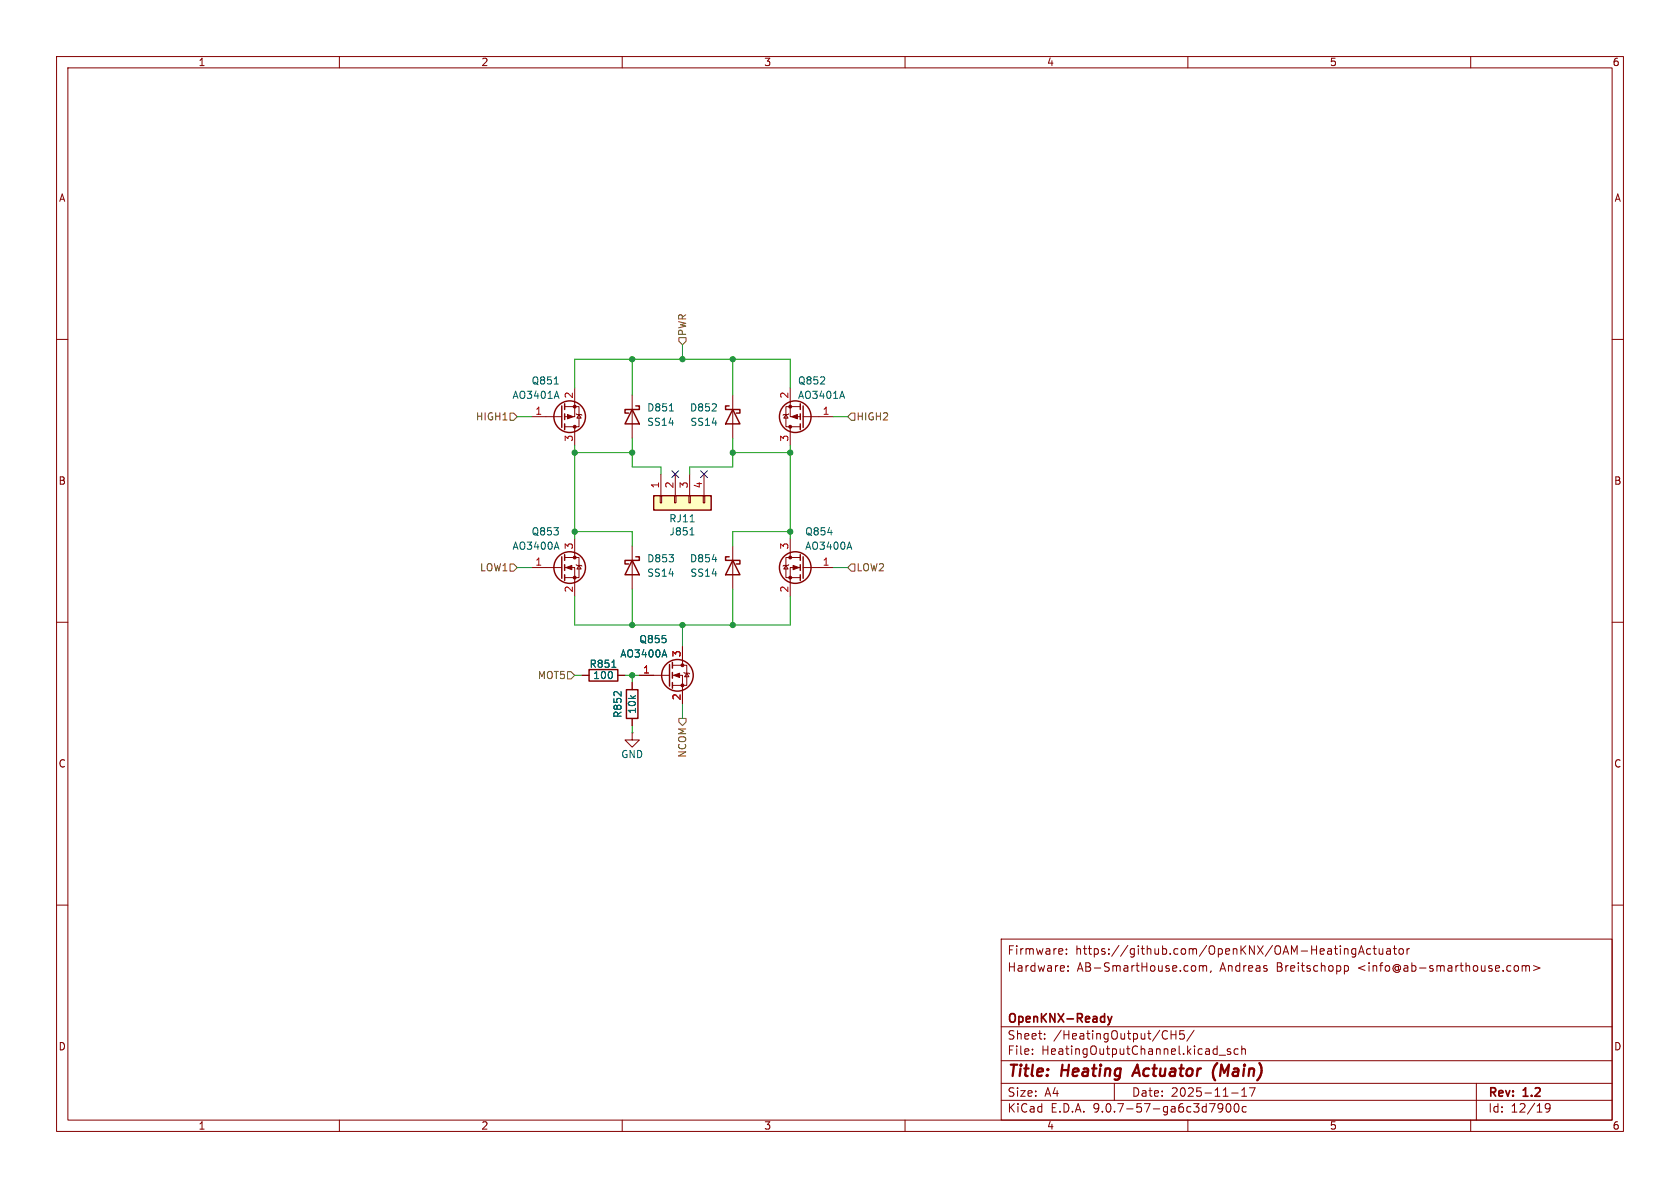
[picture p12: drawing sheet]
<svg xmlns="http://www.w3.org/2000/svg" width="297mm" height="210mm" viewBox="0 0 297 210" stroke-linecap="round" stroke-linejoin="round" font-family="sans-serif">
<g fill="none" stroke="#840000" stroke-width=".18">
<path d="M10 10h277v190h-277zM12 12h273v186h-273zM60 10v2M110 10v2M160 10v2M210 10v2M260 10v2M10 60h2M111.8 69.9v7.6M129.5 69.9v7.6M138.9 73.3l.4 .6h-.7zM139.4 73.2l-.1 .1h-.7l-.2 .1"/>
<path d="M139.7 68.6v5.1h1.8M139.7 75.4v3.3M141.5 71.9h-2.6v3.5h2.6M142 73.7h5.3M285 60h2M111.8 96.5v7.6M129.5 96.5v7.6M138.9 99.9l.4 .7h-.7zM139.4 99.8l-.1 .1h-.7l-.2 .2M139.7 95.3v3.3M141.5 98.6h-2.6v3.5h2.6M10 110h2"/>
<path d="M113 119.4h5.4M118.9 117.6h2.5v3.6h-2.5M118.9 119.4h1.7v5.1M120.6 114.3v3.3M120.9 118.9l.1 .1h.8l.1 .1M121.4 119l.4 .6h-.8zM141.5 100.3h-1.8v5.1M142 100.3h5.3M285 110h2M10 160h2M177 166h108v32h-108zM187.8 167.8l.1 .3-.7 .1"/>
<path d="M188.5 168.6v.1M188.5 167.8v.1M188.8 171.6v.1M188.8 170.8v.1M211.1 170.7l.3 .3v.4l-.3 .3M212 170.8l.5-.1 .2 .2M212 170.7v1M212.7 170.9l.2-.2 .3 .1 .1 .9M212.7 170.9v.8M214.1 171.6l-.1 .3M237.7 170.8l.4-.1 .3 .3v.4l-.2 .2h-.5M237.7 170.7v1.5"/>
<path d="M238.2 167.8l.1 .9M239.7 167.7v1.2l-.3 .3-.4-.1M239.7 167.8l-.5-.1-.2 .3v.4l.1 .2h.6M240.2 168.7l.5-1.5 .5 1.5M240.3 168.3h.7M242.3 167.8l-.4-.1-.3 .3v.4l.1 .2h.6M242.7 167.7h.6M243 167.2v1.3l.3 .2M243.8 167.7l.1 .9 .3 .1 .3-.1M244.5 167.7v1M245.2 167.8h.5l.1 .9M245.8 168.1h-.5a.29 .29 0 0 0-.2 .3 .29 .29 0 0 0 .2 .3l.5-.1"/>
<path d="M246.3 167.7h.6M246.5 167.2v1.3l.4 .2M247.4 167.8l.2-.1 .4 .1 .1 .6-.1 .2-.4 .1-.2-.1zM248.7 167.7v1M249.2 167.7l-.3 .1-.2 .2M267.8 170.8l.4-.1 .3 .3v.4l-.3 .3-.4-.1-.1-.2v-.4zM269.1 170.8l.4-.1 .2 .2M269.1 170.7v1M269.7 170.9l.3-.2 .3 .1 .1 .9M269.7 170.9v.8M271.1 170.7l1.1 .4-1.1 .5M285 160h2"/>
<path d="M60 198v2M110 198v2M160 198v2M177 194.5h108M177 191.5h108M177 187.5h108M177 181.5h108M182.5 186.3v.1M182.5 185.5v.1M184.7 183.6v.1M184.7 182.8v.1M197 191.5v3"/>
<path d="M207 182.2v1.5M207 182.9h.9M207.9 182.2v1.5M209.3 182.2h-.7l-.1 .7 .2-.1h.5l.2 .3-.1 .5-.2 .1-.6-.1M210 198v2M211.1 182.1l-1.3 2M215.5 186.5h1.2M216.2 195.7l-.3 .3h-.3l-.3-.3 .2-.5 .4-.1 .2 .1a.99 .99 0 0 1-.4 1.4h-.2M216.9 195.2l.2-.1a.81 .81 0 0 1 .6 .6 .81 .81 0 0 1-.3 .8l-.2 .1a.81 .81 0 0 1-.3-1.4zM217.5 185.5l-.3-.1-.2 .2v.2l.5 .2v.3h-.5M217.7 193.2h1.2M218.3 195.2l.2-.1a.81 .81 0 0 1 .6 .6 .81 .81 0 0 1-.3 .8l-.1 .1a.81 .81 0 0 1-.4-1.4z"/>
<path d="M218.9 185.5l-.4-.1-.3 .3v.4l.1 .2h.6M219.5 185.5l.2-.1 .4 .1 .1 .9M219.5 184.9v1.5M219.5 193.8h.9M219.5 192.7l.5-.4v1.5M220.3 195.7l-.4-.1-.3 .3v.4l.1 .2h.6M221.9 192.3l-.7 1.5M260 198v2M261 191.5v6.5M274 195.7l-.3 .3h-.2l-.3-.3 .1-.5 .4-.1 .3 .1a.99 .99 0 0 1-.4 1.4h-.3"/>
</g>
<path d="M201.1 188.2l-.9 2M215.2 187.9a2.35 2.35 0 0 0-.4 3.1" fill="none" stroke="#840000" stroke-width=".4"/>
<path d="M195.8 179.7l.4 1M196.6 179.7l-.4 1M196.2 180.7l-.1 .3-.3 .2" fill="none" stroke="#840000" stroke-width=".3"/>
<g fill="none" stroke="#840000" stroke-width=".25">
<path d="M111.8 72.4l1.2 2.5h-2.5zM112.4 71.8h.6v.6h-2.5v.6h.6M128.9 71.8h-.6v.6h2.5v.6h-.6M129.5 72.4l1.3 2.5h-2.5zM141.5 71.4v1M141.5 73.2v1M141.5 74.9v1M142 71.8v3.8M111.8 99.1l1.2 2.5h-2.5zM112.4 98.4h.6v.7h-2.5v.6h.6M128.9 98.4h-.6v.7h2.5v.6h-.6M129.5 99.1l1.3 2.5h-2.5z"/>
<path d="M141.5 98v1.1M141.5 99.8v1M142 98.4v3.8M118.4 117.5v3.8M118.9 117.1v1M118.9 118.9v1M141.5 101.6v1M118.9 120.7v1"/>
<circle cx="140.6" cy="73.7" r="2.79"/>
<circle cx="119.8" cy="119.4" r="2.79"/>
<circle cx="140.6" cy="100.3" r="2.79"/>
</g>
<g fill="#840000" stroke="#840000" stroke-width=".18">
<path d="M140.2 99.9l1 .4-1 .4z"/>
<path d="M140 73.7l1-.4v.7z"/>
<path d="M119.1 119.4l1-.4v.8z"/>
<circle cx="139.7" cy="98.6" r=".25"/>
<circle cx="139.7" cy="102.1" r=".25"/>
<circle cx="139.7" cy="75.4" r=".25"/>
<circle cx="139.7" cy="71.9" r=".25"/>
<circle cx="120.6" cy="117.6" r=".25"/>
<circle cx="120.6" cy="121.2" r=".25"/>
</g>
<path d="M118.3 72.7h.8M148.9 69.2l.4 1.2M125.9 98.9h.8M150.2 95.8l.4 1.3M117.5 114.9l.4 1.2" fill="none" stroke="#006464" stroke-width=".18"/>
<path d="M115.6 87.6h10.1v2.6h-10.1z" fill="#ffffc2"/>
<g fill="none" stroke="#840000" stroke-width=".25">
<path d="M99.3 71.8v3.8M99.8 71.4v1M99.8 73.2v1M99.8 74.9v1M99.3 98.4v3.8M99.8 98v1.1M99.8 99.8v1M115.6 87.6h10.1v2.6h-10.1zM99.8 101.6v1M104.1 118.4h5.1v2h-5.1zM110.7 121.9h2.1v5.1h-2.1z"/>
<circle cx="100.7" cy="73.7" r="2.79"/>
<circle cx="100.7" cy="100.3" r="2.79"/>
</g>
<g fill="none" stroke="#840000" stroke-width=".18">
<path d="M94 73.7h5.3M99.8 71.9h2.6v3.5h-2.6M101.6 68.6v5.1h-1.8M101.6 75.4v3.3M101.9 73.2l.1 .1h.7l.2 .1M102.4 73.3l.3 .6h-.7zM99.8 98.6h2.6v3.5h-2.6M101.6 95.3v3.3M101.9 99.8l.1 .1h.7l.2 .2M102.4 99.9l.3 .7h-.7zM116.7 87.6h.3v1.3h-.3zM116.8 83.8v3.8"/>
<path d="M119.3 87.6h.2v1.3h-.2zM119.4 83.8v3.8M121.8 87.6h.2v1.3h-.2zM121.9 83.8v3.8M124.3 87.6h.3v1.3h-.3zM124.5 83.8v3.8M94 100.3h5.3M99.8 100.3h1.8v5.1M102.9 119.4h1.2M109.2 119.4h1.3M113 119.4h2.6M120.6 114.3v2.5"/>
<path d="M111.8 129.5v1.3h1.2l-1.2 1.3-1.3-1.3h1.3M111.8 129.5h.1M111.8 120.7v1.2M111.8 127v1.3M120.6 121.9v2.6"/>
</g>
<path d="M98 67.9h.7M98.4 69.2l.4 1.2M98.4 95.8l.4 1.3M122 94.6h.7M122 92.2h.7M108.2 118h.7M117.5 114.9l.4 1.2" fill="none" stroke="#006464" stroke-width=".18"/>
<g fill="#840000" stroke="#840000" stroke-width=".18">
<path d="M100.3 73.3l1 .4-1 .3z"/>
<path d="M100.1 100.3l1-.4v.8z"/>
<circle cx="101.6" cy="75.4" r=".25"/>
<circle cx="101.6" cy="71.9" r=".25"/>
<circle cx="101.6" cy="98.6" r=".25"/>
<circle cx="101.6" cy="102.1" r=".25"/>
</g>
<path d="M120 59.7h1.3v.6l-.7 .7-.6-.7zM90.2 73h.6l.6 .7-.6 .6h-.6zM150.5 73h.6v1.3h-.6l-.6-.6zM90.2 99.7h.6l.6 .6-.6 .7h-.6zM150.5 99.7h.6v1.3h-.6l-.6-.7zM100.3 118.7h.7l.6 .7-.6 .6h-.7zM120 127h1.3v.6l-.7 .7-.6-.7z" fill="none" stroke="#725600" stroke-width=".18"/>
<g fill="none" stroke="#009600" stroke-width=".18">
<path d="M91.4 73.7h2.6M101.6 68.6v-5.1h38.1v5.1M101.6 78.7v16.6M111.8 77.5v5.1h5v1.2M111.8 63.5v6.4M120.6 61v2.5M129.5 63.5v6.4M129.5 77.5v5.1h-7.6v1.2M139.7 78.7v16.6M147.3 73.7h2.6M101.6 94h10.2v2.5M101.6 80h10.2"/>
<path d="M129.5 80h10.2M139.7 94h-10.2v2.5M91.4 100.3h2.6M101.6 105.4v5.1h38.1v-5.1M101.6 119.4h1.3M110.5 119.4h2.5M111.8 104.1v6.4M111.8 119.4v1.3M120.6 110.5v3.8M129.5 104.1v6.4M147.3 100.3h2.6M111.8 128.3v1.2"/>
<path d="M120.6 124.5v2.5"/>
</g>
<path d="M118.8 83.2l1.2 1.2M120 83.2l-1.2 1.2M123.9 83.2l1.2 1.2M125.1 83.2l-1.2 1.2" fill="none" stroke="#000084" stroke-width=".18"/>
<g fill="#009600" stroke="#009600" stroke-width=".18">
<circle cx="111.8" cy="63.5" r=".46"/>
<circle cx="139.7" cy="80" r=".46"/>
<circle cx="129.5" cy="80" r=".46"/>
<circle cx="139.7" cy="94" r=".46"/>
<circle cx="120.6" cy="63.5" r=".46"/>
<circle cx="129.5" cy="63.5" r=".46"/>
<circle cx="111.8" cy="110.5" r=".46"/>
<circle cx="101.6" cy="94" r=".46"/>
<circle cx="111.8" cy="80" r=".46"/>
<circle cx="101.6" cy="80" r=".46"/>
<circle cx="129.5" cy="110.5" r=".46"/>
<circle cx="120.6" cy="110.5" r=".46"/>
<circle cx="111.8" cy="119.4" r=".46"/>
</g>
<g font-size="2.8" fill="#840000">
<text x="178" y="190.9">Title:</text>
<text x="187.7" y="190.9">Heating</text>
<text x="201.3" y="190.9">Actuator</text>
<text x="216" y="190.9">(Main)</text>
</g>
<g font-size="2.1" fill="#840000">
<text x="178" y="172">Hardware:</text>
<text x="178" y="169">Firmware:</text>
<text x="190.1" y="169">https://github.com/OpenKNX/OAM-HeatingActuator</text>
<text x="190.4" y="172">AB-SmartHouse.com,</text>
<text x="215.7" y="172">Andreas</text>
<text x="225.8" y="172">Breitschopp</text>
<text x="240.3" y="172">&lt;info@ab-smarthouse.com&gt;</text>
<text x="178" y="184">Sheet:</text>
<text x="178" y="181.2">OpenKNX-Ready</text>
<text x="186.2" y="184">/HeatingOutput/CH5/</text>
<text x="178" y="186.7">File:</text>
<text x="184.1" y="186.7">HeatingOutputChannel.kicad_sch</text>
<text x="178" y="196.9">KiCad</text>
<text x="178" y="194.1">Size:</text>
<text x="184.7" y="194.1">A4</text>
<text x="185.7" y="196.9">E.D.A.</text>
<text x="193.3" y="196.9">9.0.7-57-ga6c3d7900c</text>
<text x="200" y="194.1">Date:</text>
<text x="207" y="194.1">2025-11-17</text>
<text x="263" y="194.3">Rev:</text>
<text x="263" y="196.9">Id:</text>
<text x="267.1" y="196.9">12/19</text>
<text x="269.4" y="194.3">1.2</text>
</g>
<g font-size="1.8" fill="#840000">
<text x="35" y="11.9">1</text>
<text x="85" y="11.9">2</text>
<text x="135" y="11.9">3</text>
<text x="185" y="11.9">4</text>
<text x="235" y="11.9">5</text>
<text x="285" y="11.9">6</text>
<text x="10.3" y="35.9">A</text>
<text x="285.3" y="35.9">A</text>
<text x="10.3" y="85.9">B</text>
<text x="285.3" y="85.9">B</text>
<text x="10.3" y="135.9">C</text>
<text x="285.3" y="135.9">C</text>
<text x="10.3" y="185.9">D</text>
<text x="285.3" y="185.9">D</text>
<text x="35" y="199.9">1</text>
<text x="85" y="199.9">2</text>
<text x="135" y="199.9">3</text>
<text x="185" y="199.9">4</text>
<text x="235" y="199.9">5</text>
<text x="285" y="199.9">6</text>
</g>
<g font-size="1.8" fill="#725600">
<text x="121.5" y="59.5" transform="rotate(-90 121.5 59.5)">PWR</text>
<text x="84" y="74.5">HIGH1</text>
<text x="151.3" y="74.5">HIGH2</text>
<text x="84.8" y="101.2">LOW1</text>
<text x="151.3" y="101.2">LOW2</text>
<text x="95" y="120.2">MOT5</text>
<text x="121.5" y="134" transform="rotate(-90 121.5 134)">NCOM</text>
</g>
<g font-size="1.8" fill="#006464">
<text x="90.5" y="70.7">AO3401A</text>
<text x="93.9" y="68.2">Q851</text>
<text x="141" y="70.7">AO3401A</text>
<text x="141" y="68.2">Q852</text>
<text x="114.3" y="72.9">D851</text>
<text x="114.3" y="75.5">SS14</text>
<text x="121.9" y="72.9">D852</text>
<text x="121.9" y="75.5">SS14</text>
<text x="93.9" y="94.8">Q853</text>
<text x="118.2" y="92.5">RJ11</text>
<text x="118.3" y="94.8">J851</text>
<text x="142.2" y="94.8">Q854</text>
<text x="90.5" y="97.4">AO3400A</text>
<text x="114.3" y="99.6">D853</text>
<text x="121.9" y="99.6">D854</text>
<text x="142.2" y="97.4">AO3400A</text>
<text x="114.3" y="102.1">SS14</text>
<text x="121.9" y="102.1">SS14</text>
<text x="112.9" y="113.9">Q855</text>
<text x="104.1" y="118.2">R851</text>
<text x="109.6" y="116.4">AO3400A</text>
<text x="104.8" y="120.2">100</text>
<text x="110.1" y="127" transform="rotate(-90 110.1 127)">R852</text>
<text x="112.6" y="126.3" transform="rotate(-90 112.6 126.3)">10k</text>
<text x="109.7" y="134.2">GND</text>
</g>
<g font-size="1.8" fill="#a90000">
<text x="101.3" y="70.6" transform="rotate(-90 101.3 70.6)">2</text>
<text x="139.4" y="70.6" transform="rotate(-90 139.4 70.6)">2</text>
<text x="94.5" y="73.4">1</text>
<text x="145.3" y="73.4">1</text>
<text x="101.3" y="78.2" transform="rotate(-90 101.3 78.2)">3</text>
<text x="139.4" y="78.2" transform="rotate(-90 139.4 78.2)">3</text>
<text x="116.6" y="86.4" transform="rotate(-90 116.6 86.4)">1</text>
<text x="119.1" y="86.4" transform="rotate(-90 119.1 86.4)">2</text>
<text x="121.7" y="86.4" transform="rotate(-90 121.7 86.4)">3</text>
<text x="124.2" y="86.4" transform="rotate(-90 124.2 86.4)">4</text>
<text x="94.5" y="100.1">1</text>
<text x="101.3" y="97.2" transform="rotate(-90 101.3 97.2)">3</text>
<text x="139.4" y="97.2" transform="rotate(-90 139.4 97.2)">3</text>
<text x="145.3" y="100.1">1</text>
<text x="101.3" y="104.8" transform="rotate(-90 101.3 104.8)">2</text>
<text x="139.4" y="104.8" transform="rotate(-90 139.4 104.8)">2</text>
<text x="113.6" y="119.1">1</text>
<text x="120.4" y="116.3" transform="rotate(-90 120.4 116.3)">3</text>
<text x="120.4" y="123.9" transform="rotate(-90 120.4 123.9)">2</text>
</g>
</svg>
